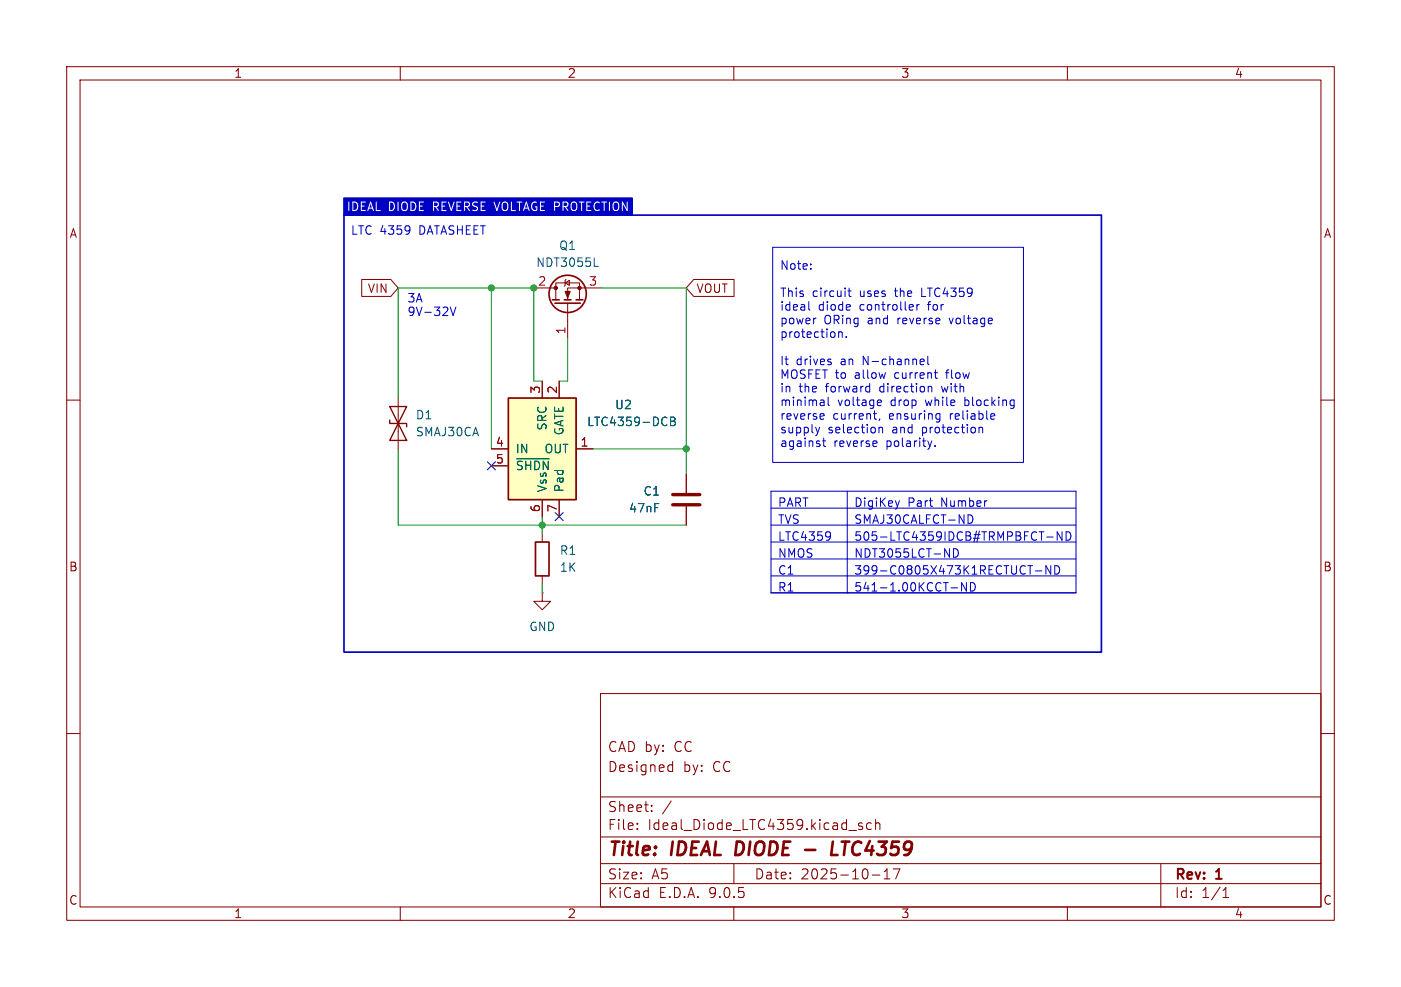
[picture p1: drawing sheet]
<svg xmlns="http://www.w3.org/2000/svg" width="210mm" height="148mm" viewBox="0 0 210 148" stroke-linecap="round" stroke-linejoin="round" font-family="sans-serif">
<g fill="none" stroke="#840000" stroke-width=".15">
<path d="M10 10h190v128h-190zM12 12h186v124h-186zM60 10v2M110 10v2M160 10v2M10 60h2M198 60h2M10 110h2M90 104h108v32h-108zM90 119.5h108M100.4 114.7l.4 .1M100.8 114.2v1.5"/>
<path d="M100.8 115.6l-.4 .1M198 110h2M60 136v2M90 132.5h108M90 129.5h108M90 125.5h108M95.5 124.2v.2M95.5 123.5v.1M97.7 121.5v.2M97.7 120.8v.1M100.6 120.1l-1.3 1.9M110 136v2"/>
<path d="M110 129.5v3M129.3 123.5l-.4-.1-.2 .2 .1 .2 .5 .2v.3h-.6M130.6 123.5l-.4-.1-.3 .3v.4l.1 .2h.6M130.8 131.2h1.1M131.3 123.5a.37 .37 0 0 1 .6 .1v.8M131.3 122.9v1.5M132.5 131.8h.9M132.5 130.7l.5-.4v1.5M133.9 130.3h1l-.6 1.5M160 136v2M174 129.5v6.5M183.3 134.6h.9"/>
<path d="M183.3 133.5l.5-.4v1.5"/>
</g>
<path d="M110.5 126.2l-.3 2h.5M120.7 127.4h1.5M124.8 126.2l-.2 2h.9M126.2 126.2h1.1" fill="none" stroke="#840000" stroke-width=".4"/>
<path d="M51.6 29.7h43.1v2.6h-43.1z" fill="#0000c2"/>
<path d="M76.2 59.7h10.2v15.2h-10.2z" fill="#ffffc2"/>
<g fill="none" stroke="#840000" stroke-width=".25">
<path d="M76.2 59.7h10.2v15.2h-10.2zM82.8 45h1M83.2 45.5h3.8M84.6 45h1M86.4 45h1M80.3 81.3h2v5.1h-2z"/>
<circle cx="85.1" cy="44.1" r="2.79"/>
</g>
<g fill="none" stroke="#840000" stroke-width=".15">
<path d="M54.2 41.9h4.4l1.1 1.3-1.1 1.3h-4.4zM59.7 59.7v7.6M80 43.2h3.3M81.3 57.2v2.5M83.3 45v-2.6h3.6v2.6M83.8 57.2v2.5M84.7 42.4l.6-.4v.8zM84.8 41.9l-.1 .1v.8l-.1 .1M85.1 45.5v5.3M90.2 43.2h-5.1v1.8M104 41.9h6v2.6h-6l-1.1-1.3zM73.7 67.3h2.5"/>
<path d="M73.7 69.9h2.5M81.3 74.9v2.6M83.8 74.9v2.6M86.4 67.3h2.5M102.9 71.1v2.8M102.9 75.9v2.8M81.3 88.9v1.3h1.2l-1.2 1.2-1.3-1.2h1.3M81.3 88.9h.1M81.3 80v1.3M81.3 86.4v1.2"/>
</g>
<path d="M89.1 39.9h.6M77.4 68.8h4.9M100.5 62.6h.4l.2 .1 .1 .2-.3 .3a.34 .34 0 0 1 .4 .3 .34 .34 0 0 1-.3 .3h-.5zM100.5 63.2h.4" fill="none" stroke="#006464" stroke-width=".15"/>
<path d="M58.4 63v.5h2.6v.5M58.4 61h2.6l-1.3 2.5zM59.7 63.5l1.3 2.5h-2.6z" fill="none" stroke="#840000" stroke-width=".2"/>
<path d="M100.8 74.2h4.1M100.8 75.7h4.1" fill="none" stroke="#840000" stroke-width=".51"/>
<g fill="#840000" stroke="#840000" stroke-width=".15">
<path d="M84.7 43.7h.8l-.4 1z"/>
<circle cx="83.3" cy="43.2" r=".25"/>
<circle cx="86.9" cy="43.2" r=".25"/>
</g>
<g fill="none" stroke="#0000c2" stroke-width=".15">
<path d="M61.4 34v.8M61.4 34.4v.1M115.8 37.1h37.6v32.2h-37.6zM121.5 39.6v.1M67.5 46l.4 1.3 .4-1.3M121.2 45.2v1.1l.2 .2M121.5 40.3v.1M122.2 47.7h.1M123.4 60l.1 .2v.6M124.1 59.6v1l.2 .2M124.6 54.3v.3M125.7 49.8v.8"/>
<path d="M125.8 49.8l-.1 .1M126.2 49.8l.1 .8M126.9 50.5v.1M127.1 43.6h.5M127.3 43.2v1.1l.3 .2M130.2 57.9l.2 .1M130.4 57.5v1.3M130.4 58.7l-.2 .1M131.7 60h.4v.3l-.6 .1M136.8 45.7l.1 .3-.6 .1M137.4 45.7v.8M137.8 45.7h-.2l-.2 .2"/>
<path d="M138.1 53.8l.4 .1v.2l-.6 .2M138.5 54.6l-.4 .1M139.1 53.4v1.1l.2 .2M139.3 57.9l.3 .1 .1 .1v.7M140 55.9h.5M140.4 56.7h.1M115.6 76.2h45.7M115.6 78.7h45.7M115.6 73.7h45.7v15.2h-45.7zM122.3 64.1l.3 .8M122.6 64.9l-.2 .3M122.9 64.1l-.3 .8"/>
<path d="M123.1 62l.4 .1v.2l-.6 .1M123.3 66.1h.5M123.5 65.7v1.1l.3 .2M123.5 62.8l-.4 .1M123.5 60.8h-.1M123.5 60.3h-.1M124.2 79.7l.2 .2a1.07 1.07 0 0 1-.1 1M127 73.7v15.2M131.3 62.9h.1M131.4 66.2l.1 .2-.7 .1M131.8 64.1v.8M131.8 64.2l.1-.1h.3l.1 .8"/>
<path d="M131.9 62.8l-.1 .3M132.1 60.8h-.4M134.8 75.1l-.3 .8M139.7 66.1l-.3 .9M140.2 66.8v.2M140.5 62l.4 .1M140.9 62.8l-.4 .1M140.9 62v1.1l-.3 .2M145.1 77.2a.64 .64 0 0 1 .7 .6 .64 .64 0 0 1-.7 .7M146.8 64.2l.1-.1h.3l.1 .8M149.1 62.8l-.4 .1M149.1 62.1v.2l-.6 .1"/>
<path d="M159.2 79.7v1.3l-.7-1.3v1.3M159.8 79.7a.64 .64 0 0 1 .7 .7 .64 .64 0 0 1-.7 .6zM115.6 81.3h45.7M115.6 83.8h45.7M115.6 86.4h45.7M124.5 80.3l-.3 .2M127 88.9h.1M142.6 88.2h.9M142.9 82.3a.64 .64 0 0 1 .8 .6 .64 .64 0 0 1-.8 .7zM144.9 87.4v1.2l-.8-1.2v1.2M145.5 87.4a.64 .64 0 0 1 .7 .6 .64 .64 0 0 1-.7 .6zM155.2 85.6h1"/>
<path d="M156.9 80.5h1M157.5 84.8v1.3l-.7-1.3v1.3M158.1 84.8a.64 .64 0 0 1 .7 .7 .64 .64 0 0 1-.7 .6z"/>
</g>
<path d="M73.7 43.2v24.1M81.3 57.2h-1.3v-14h-20.3v16.5M85.1 50.8v6.4h-1.3M90.2 43.2h12.7v27.9M59.7 67.3v11.4h43.2M81.3 77.5v2.5M88.9 67.3h14M81.3 87.6v1.3" fill="none" stroke="#009600" stroke-width=".15"/>
<path d="M73.1 69.2l1.2 1.3M74.3 69.2l-1.2 1.3M83.2 76.9l1.2 1.2M84.4 76.9l-1.2 1.2" fill="none" stroke="#000084" stroke-width=".15"/>
<path d="M51.6 29.7h43.1v2.6h-43.1zM51.6 32.3h113.5v65.5h-113.5z" fill="none" stroke="#0000c2" stroke-width=".25"/>
<g fill="#009600" stroke="#009600" stroke-width=".15">
<circle cx="102.9" cy="67.3" r=".46"/>
<circle cx="81.3" cy="78.7" r=".46"/>
<circle cx="73.7" cy="43.2" r=".46"/>
<circle cx="80" cy="43.2" r=".46"/>
</g>
<g font-size="2.8" fill="#840000">
<text x="91" y="128.9">Title:</text>
<text x="100.7" y="128.9">IDEAL</text>
<text x="111.1" y="128.9">DIODE</text>
<text x="127.1" y="128.9">LTC4359</text>
</g>
<g font-size="2.1" fill="#840000">
<text x="91" y="113">CAD by:</text>
<text x="101.1" y="113">CC</text>
<text x="91" y="116">Designed</text>
<text x="102.4" y="116">by:</text>
<text x="106.9" y="116">CC</text>
<text x="91" y="124.7">File:</text>
<text x="91" y="122">Sheet:</text>
<text x="97.1" y="124.7">Ideal_Diode_LTC4359.kicad_sch</text>
<text x="91" y="134.9">KiCad</text>
<text x="91" y="132.1">Size:</text>
<text x="97.7" y="132.1">A5</text>
<text x="98.7" y="134.9">E.D.A.</text>
<text x="106.3" y="134.9">9.0.5</text>
<text x="113" y="132.1">Date:</text>
<text x="120" y="132.1">2025-10-17</text>
<text x="176" y="132.3">Rev:</text>
<text x="176" y="134.9">Id:</text>
<text x="180.1" y="134.9">1/1</text>
<text x="182.4" y="132.3">1</text>
</g>
<g font-size="1.8" fill="#840000">
<text x="35" y="11.9">1</text>
<text x="85" y="11.9">2</text>
<text x="135" y="11.9">3</text>
<text x="185" y="11.9">4</text>
<text x="10.3" y="35.9">A</text>
<text x="198.4" y="35.9">A</text>
<text x="55" y="44.1">VIN</text>
<text x="104.3" y="44.1">VOUT</text>
<text x="10.3" y="85.9">B</text>
<text x="198.3" y="85.9">B</text>
<text x="10.3" y="135.9">C</text>
<text x="35" y="137.9">1</text>
<text x="85" y="137.9">2</text>
<text x="135" y="137.9">3</text>
<text x="185" y="137.9">4</text>
<text x="198.3" y="135.9">C</text>
</g>
<text font-size="1.8" fill="#fff" x="51.9" y="31.9">IDEAL DIODE REVERSE VOLTAGE PROTECTION</text>
<g font-size="1.8" fill="#0000c2">
<text x="52.5" y="35.4">LTC 4359</text>
<text x="63" y="35.4">DATASHEET</text>
<text x="116.8" y="40.7">Note:</text>
<text x="61" y="47.6">9V-32V</text>
<text x="61" y="45.6">3A</text>
<text x="116.8" y="44.8">This</text>
<text x="116.8" y="46.8">ideal</text>
<text x="121.8" y="44.8">circuit</text>
<text x="122.7" y="46.8">diode</text>
<text x="129" y="46.8">controller</text>
<text x="129" y="44.8">uses</text>
<text x="134.4" y="44.8">the</text>
<text x="138.6" y="44.8">LTC4359</text>
<text x="139.4" y="46.8">for</text>
<text x="116.8" y="48.8">power</text>
<text x="116.8" y="50.9">protection.</text>
<text x="123.5" y="48.8">ORing</text>
<text x="130.2" y="48.8">and</text>
<text x="134.8" y="48.8">reverse</text>
<text x="142.8" y="48.8">voltage</text>
<text x="116.8" y="55">It</text>
<text x="116.8" y="57">MOSFET to</text>
<text x="116.8" y="59.1">in</text>
<text x="119.3" y="55">drives</text>
<text x="119.8" y="59.1">the</text>
<text x="123.9" y="59.1">forward</text>
<text x="126.1" y="55">an</text>
<text x="128.3" y="57">allow</text>
<text x="129.6" y="55">N-channel</text>
<text x="132.1" y="59.1">direction</text>
<text x="134.4" y="57">current</text>
<text x="141.7" y="59.1">with</text>
<text x="142.3" y="57">flow</text>
<text x="116.8" y="61.1">minimal</text>
<text x="116.8" y="63.2">reverse</text>
<text x="116.8" y="65.2">supply</text>
<text x="124.1" y="65.2">selection</text>
<text x="124.8" y="63.2">current,</text>
<text x="125.6" y="61.1">voltage</text>
<text x="133.4" y="63.2">ensuring</text>
<text x="133.6" y="61.1">drop</text>
<text x="133.9" y="65.2">and</text>
<text x="138.5" y="65.2">protection</text>
<text x="139" y="61.1">while</text>
<text x="142.7" y="63.2">reliable</text>
<text x="145" y="61.1">blocking</text>
<text x="116.8" y="67.2">against</text>
<text x="125" y="67.2">reverse</text>
<text x="133" y="67.2">polarity.</text>
<text x="116.5" y="76.3">PART</text>
<text x="128" y="76.3">DigiKey</text>
<text x="136.1" y="76.3">Part</text>
<text x="141.2" y="76.3">Number</text>
<text x="116.5" y="78.9">TVS</text>
<text x="116.5" y="81.4">LTC4359</text>
<text x="116.5" y="84">NMOS</text>
<text x="128" y="78.9">SMAJ30CALFCT-ND</text>
<text x="128" y="81.4">505-LTC4359IDCB#TRMPBFCT-ND</text>
<text x="128" y="84">NDT3055LCT-ND</text>
<text x="116.5" y="86.5">C1</text>
<text x="116.5" y="89">R1</text>
<text x="128" y="86.5">399-C0805X473K1RECTUCT-ND</text>
<text x="128" y="89">541-1.00KCCT-ND</text>
</g>
<g font-size="1.8" fill="#006464">
<text x="80.3" y="40.2">NDT3055L</text>
<text x="83.7" y="37.7">Q1</text>
<text x="62.2" y="63.1">D1</text>
<text x="62.2" y="65.6">SMAJ30CA</text>
<text x="82.1" y="64.7" transform="rotate(-90 82.1 64.7)">SRC</text>
<text x="84.7" y="65.4" transform="rotate(-90 84.7 65.4)">GATE</text>
<text x="87.9" y="64.1">LTC4359-DCB</text>
<text x="92.1" y="61.6">U2</text>
<text x="77.2" y="68.2">IN</text>
<text x="77.2" y="70.7">~{SHDN}</text>
<text x="81.5" y="68.2">OUT</text>
<text x="82.1" y="73.9" transform="rotate(-90 82.1 73.9)">Vss</text>
<text x="84.7" y="73.9" transform="rotate(-90 84.7 73.9)">Pad</text>
<text x="94.2" y="77.1">47nF</text>
<text x="96.4" y="74.5">C1</text>
<text x="83.8" y="83.4">R1</text>
<text x="83.8" y="86">1K</text>
<text x="79.2" y="94.8">GND</text>
</g>
<g font-size="1.8" fill="#a90000">
<text x="80.6" y="42.9">2</text>
<text x="88.2" y="42.9">3</text>
<text x="84.8" y="50.2" transform="rotate(-90 84.8 50.2)">1</text>
<text x="81" y="59.1" transform="rotate(-90 81 59.1)">3</text>
<text x="83.6" y="59.1" transform="rotate(-90 83.6 59.1)">2</text>
<text x="74.2" y="67.1">4</text>
<text x="74.2" y="69.6">5</text>
<text x="86.9" y="67.1">1</text>
<text x="81" y="76.9" transform="rotate(-90 81 76.9)">6</text>
<text x="83.6" y="76.9" transform="rotate(-90 83.6 76.9)">7</text>
</g>
</svg>
